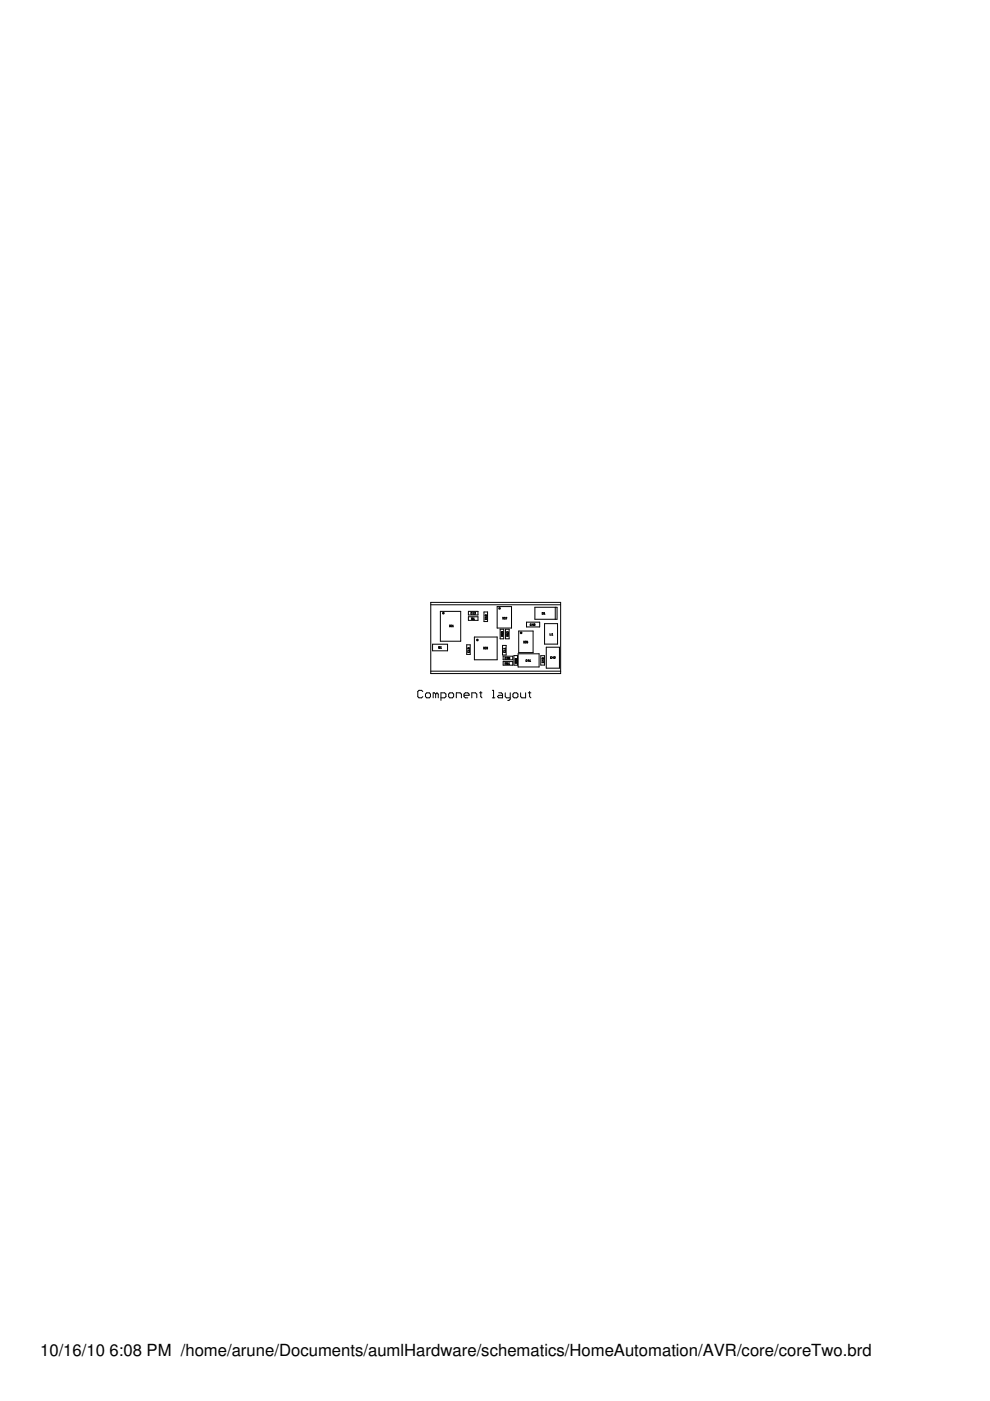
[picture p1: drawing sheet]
<svg xmlns="http://www.w3.org/2000/svg" width="210mm" height="297mm" viewBox="0 0 210 297" stroke-linecap="round" stroke-linejoin="round" font-family="sans-serif">
<g fill="#000" stroke="#000" stroke-width=".21">
<path d="M91.3 127.7v15.1zM91.7 136.6v1.4zM91.7 138h3.2zM93 137.2v.2zM93.1 137.3l.1 .2zM93.2 137.2v.2zM93.4 129.6v6.4zM93.4 136h4.3zM93.5 137.1l-.1 .1zM93.4 137.5h.2zM93.5 137.1v.4zM94.9 136.6v1.4z"/>
<path d="M91.7 136.6h3.2zM95.4 132.5v.4zM95.5 132.6v.2zM95.6 132.9h.1zM95.6 132.5h.1zM95.9 132.6l.1-.1zM95.9 132.9h.2zM96 132.5v.4zM97.7 129.6v6.4zM93.4 129.6h4.3zM99 136.7v2zM99 138.7h.7z"/>
<path d="M99.2 137.9h.3zM99.2 137.4v.1zM99.2 138.3h.3zM99.3 129.6v.8zM99.3 130.4h2zM99.3 130.8v.7zM99.3 131.5h2zM99.2 137.9l.1 .1zM99.5 137.7v.3zM99.5 137.4v.1zM99 136.7h.7zM99.7 136.7v2z"/>
<path d="M99.9 129.9v.3zM99.9 130.2h.1zM100 131v.4zM100 131h.2zM99.9 129.9h.1zM100.1 131.3l.1 .1zM100 131.3h.2zM100.2 130l.1-.1zM100.2 130.2h.3zM100.2 131.1v.1zM100.3 129.9v.3zM100.3 131.1l.2-.1z"/>
<path d="M100.3 131.4h.3zM100.5 131v.4zM100.6 135.1v4.8zM100.6 139.9h4.8zM100.6 130.2l.2-.2zM100.6 130.2h.2zM101.3 129.6v.8zM99.3 129.6h2zM101.3 130.8v.7zM99.3 130.8h2zM102.6 137.2v.4zM102.6 129.7v2.1z"/>
<path d="M102.6 131.8h.8zM102.8 137.3v.2zM102.8 137.6h.2zM102.9 131.2v.1zM102.9 130.9h.3zM102.9 131.4h.3zM102.9 130.4h.3zM102.8 137.2h.2zM102.9 130.9l.1 .1zM102.9 130.6h.3zM102.9 130.4l.3 .2zM103.2 131.2v.1z"/>
<path d="M103.2 130.8v.2zM102.6 129.7h.8zM103.4 129.7v2.1zM105.4 135.1v4.8zM100.6 135.1h4.8zM105.4 128.6v4.6zM105.4 133.2h3.1zM106 133.4v2zM106 135.4h.8zM106.3 134.7v.2zM106.3 134.3v.3zM106.3 134.6h.2z"/>
<path d="M106.3 134v.1zM106.4 134.7h.1zM106.4 134.4l.1 .2zM106.5 134.7v.2zM106.7 134.7l-.2 .1zM106.6 136.8v2.1zM106.6 138.9h.7zM106.6 131.2h.1zM106.6 130.9h.1zM106.6 130.9v.3zM106.3 134.9h.4zM106.7 134.4v.1z"/>
<path d="M106.7 134v.1zM106.7 139.1v.8zM106.7 139.9h2zM106 133.4h.8zM106.8 133.4v2zM106.8 137.9h.4zM106.8 137.5h.4zM106.8 130.9v.3zM106.9 138.3h.2zM106.9 131.2h.1zM106.8 137.9l.1 .1zM106.8 137.5l.1 .1z"/>
<path d="M106.9 130.9h.1zM107.1 139.4v.3zM107.1 139.7h.2zM107.2 137.7v.3zM107.2 137.4v.2zM107.2 133.4v2zM107.2 135.4h.7zM107.2 131.2l.2-.2zM107.1 139.4h.2zM106.6 136.8h.7zM107.3 136.8v2.1zM107.2 131.2h.2z"/>
<path d="M107.4 134.7v.2zM107.4 134.3v.3zM107.4 134.6h.2zM107.4 134v.1zM107.5 139.7l.2-.2zM107.5 134.7h.1zM107.6 134.4v.2zM107.7 134.7v.2zM107.7 134.8l.1-.1zM107.5 139.7h.2zM107.4 134.9h.4zM107.8 134.4v.1z"/>
<path d="M107.8 133.9v.3zM107.6 133.9l.2 .3zM107.8 139.4v.3zM108.1 139.4l-.3 .3zM107.9 139.4h.1zM107.9 133.4v2zM107.2 133.4h.7zM107.9 139.7h.1zM108.1 139.4v.3zM108.5 128.6v4.6zM105.4 128.6h3.1zM108.7 139.1v.8z"/>
<path d="M106.7 139.1h2zM109 139v2zM109.2 139.7v.1zM109.3 139.6h.2zM109.3 139.9h.2zM109.3 139.6l.2 .3zM109.6 139.7v.1zM109 139h.7zM109.9 138.6v2.8zM110 133.8v4.6zM110 138.4h3zM111 136.3h.1z"/>
<path d="M111 136h.1zM111.1 136v.3zM111.3 136v.2zM111.5 140v.2zM111.6 131.9v1zM111.6 132.9h2.8zM111.7 136v.1zM111.7 136.1h.1zM111.6 139.9h.1zM111.7 136.3h.1zM111.7 136h.2zM112.1 139.9l-.2 .2z"/>
<path d="M112.4 139.9v.3zM112.4 132.3v.3zM112.5 132.6h.1zM112.5 132.3h.1zM112.8 132.5h.2zM113 132.3v.3zM113 132.3l-.2 .2zM113 133.8v4.6zM110 133.8h3zM113.2 132.3v.3zM113.2 132.6l.2-.3zM113.2 132.3h.1z"/>
<path d="M113.2 132.6h.1zM113.4 128.8v2.5zM113.4 128.8h4.3zM113.4 132.3v.3zM109.9 138.6h4.4zM114.4 131.9v1zM111.6 131.9h2.8zM114.7 139v2zM114.9 140l.2 .1zM114.9 139.6v.1zM115 129.9v.3zM115 130.2h.1z"/>
<path d="M115 129.9h.1zM115.2 129.9v.3zM114.9 140h.4zM115.3 139.6v.1zM115.4 129.9l-.1 .1zM115.3 130.2h.3zM115.4 129.9v.3zM114.7 139h.8zM115.5 132.2v4.4zM115.5 136.6h2.7zM115.8 137.2v4.5zM116.6 134.3v.4z"/>
<path d="M116.6 134.7h.2zM116.7 139.3v.2zM117.1 134.3l-.1 .1zM117 134.7h.2zM117.1 134.3v.4zM117.1 139.4h.2zM117.3 139.3v.3zM117.3 139.3l-.2 .1zM117.5 139.6l.2-.2zM117.5 139.3h.2zM117.5 139.6h.2zM113.4 131.3h4.3z"/>
<path d="M117.7 128.8h.4zM117.7 128.8v2.5zM118.1 128.8v2.5zM117.7 131.3h.4zM118.2 132.2v4.4zM115.5 132.2h2.7zM115.8 137.2h2.8zM91.3 127.7h27.6zM91.3 128.2h27.6zM88.6 146.6v1.1zM88.6 147.7l.2 .3zM88.8 146.4l-.2 .2z"/>
<path d="M88.8 148h.6zM88.8 146.4h.6zM89.4 148l.2-.3zM89.4 146.4l.2 .2zM90.2 147.2v.5zM90.2 147.7l.3 .3zM90.5 148h.5zM90.2 147.2l.3-.3zM91 148l.3-.3zM90.5 146.9h.5zM91.3 147.2v.5zM91 146.9l.3 .3z"/>
<path d="M91.3 142.8h27.6zM91.3 142.3h27.6zM91.8 146.9v1.1zM91.8 146.9h.3zM92.1 146.9l.3 .3zM92.4 147.2v.8zM92.4 147.2l.2-.3zM92.6 146.9l.3 .3zM92.9 147.2v.8zM93.5 146.9v1.6zM93.5 146.9h.8zM94.3 146.9l.2 .3z"/>
<path d="M93.5 148h.8zM94.5 147.2v.5zM94.3 148l.2-.3zM95.1 147.2v.5zM95.1 147.7l.3 .3zM95.4 148h.5zM95.4 146.9l-.3 .3zM95.9 148l.3-.3zM95.4 146.9h.5zM96.2 147.2v.5zM95.9 146.9l.3 .3zM96.8 146.9v1.1z"/>
<path d="M96.8 146.9h.8zM97.6 146.9l.2 .3zM97.8 147.2v.8zM98.4 147.2v.5zM98.4 147.2l.3-.3zM98.4 147.7l.3 .3zM98.7 146.9h.5zM98.7 148h.5zM99.2 146.9l.3 .3zM99.5 147.2v.2zM98.4 147.4h1.1zM100 146.9v1.1z"/>
<path d="M100 146.9h.8zM100.8 146.9l.3 .3zM101.1 147.2v.8zM101.7 146.9h.5zM101.9 146.6v1.1zM101.9 147.7l.3 .3zM104.4 146.4h.2zM104.4 148h.5zM104.6 146.4v1.6zM105.5 147.7l.2-.3zM105.7 146.9h.6zM105.5 147.7l.2 .3z"/>
<path d="M105.7 147.4h.9zM106.3 146.9l.3 .3zM106.6 147.2v.8zM105.7 148h.9zM106.7 140.3v.7zM106.7 141h2zM107.1 140.5v.4zM107.1 140.5h.2zM107.1 146.9v.8zM107.1 147.7l.3 .3zM107.2 140.8l.1 .1zM107.1 140.8h.2z"/>
<path d="M107.3 140.6v.1zM107.4 148h.8zM107.5 140.5v.2zM107.5 140.7h.1zM107.5 140.5h.2zM107.9 140.5l-.1 .2zM107.8 140.9h.3zM107.7 148.5h.2zM107.9 140.5v.4zM108.2 146.9v1.3zM108.2 148.2l-.3 .3zM108.7 140.3v.7z"/>
<path d="M106.7 140.3h2zM108.8 147.2v.5zM108.8 147.7l.2 .3zM109 141h.7zM109 148h.6zM109 146.9l-.2 .3zM109.2 140.5v.1zM109.2 140v.2zM109.2 140.2h.2zM109.3 140.1l.1 .1zM109.4 140h.1zM109.5 140.5v.1z"/>
<path d="M109.5 140.5l.1-.1zM109.6 148l.2-.3zM109 146.9h.6zM109.2 140.6h.4zM109.7 139v2zM109.8 147.2v.5zM109.6 146.9l.2 .3zM109.9 141.4h4.4zM110.4 146.9v.8zM110.4 147.7l.3 .3zM110.7 148h.7zM111.4 146.9v1.1z"/>
<path d="M111.6 140.2h.1zM111.9 140.1h.2zM112 146.9h.6zM112.1 139.9v.3zM112.4 139.9l-.1 .1zM112.3 140.2h.2zM112.3 146.6v1.1zM112.3 147.7l.3 .3zM114.3 138.6v2.8zM114.7 141h.8zM115 140.5h.2zM115.1 139.9v.2z"/>
<path d="M115.5 139v2zM115.8 141.7h2.8zM118.6 137.2v4.5zM118.9 127.7v14.6zM118.9 142.3v.5z"/>
</g>
<g fill="none" stroke="#000" stroke-width=".32">
<circle cx="94" cy="130" r=".13"/>
<circle cx="101.2" cy="135.7" r=".13"/>
<circle cx="105.9" cy="129" r=".13"/>
<circle cx="110.5" cy="134.2" r=".13"/>
</g>
<g font-size="3.5">
<text x="8.5" y="287.5">10/16/10</text>
<text x="23.2" y="287.5">6:08 PM /home/arune/Documents/aumlHardware/schematics/HomeAutomation/AVR/core/coreTwo.brd</text>
</g>
</svg>
